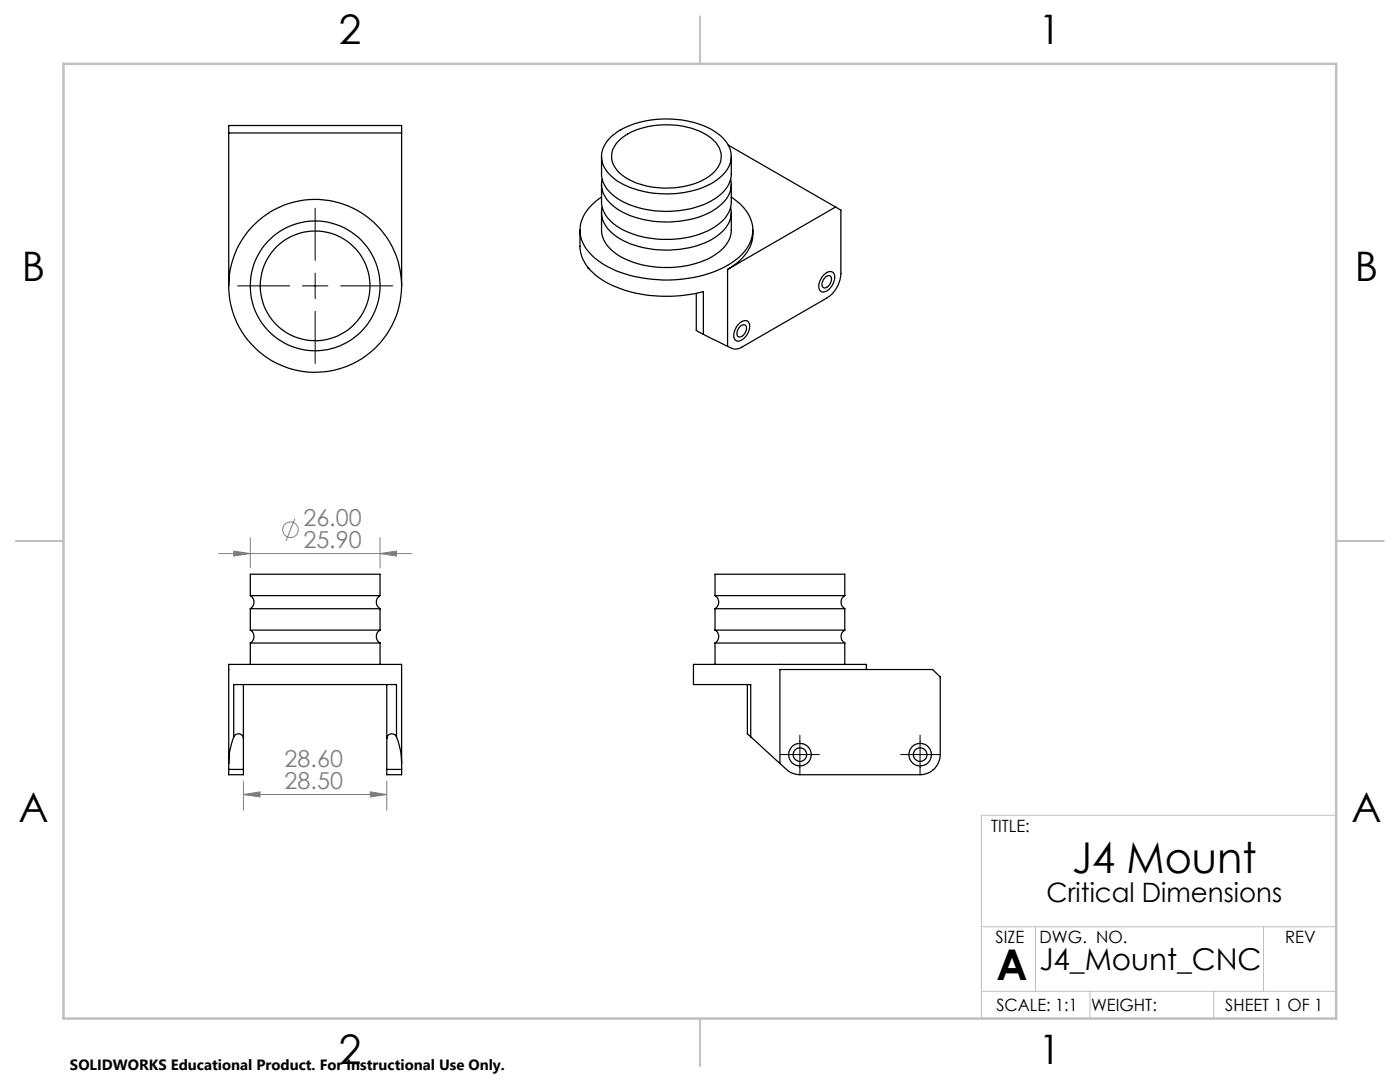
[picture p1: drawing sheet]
<svg xmlns="http://www.w3.org/2000/svg" width="279mm" height="216mm" viewBox="0 0 279 216" stroke-linecap="round" stroke-linejoin="round" font-family="sans-serif">
<g fill="none" stroke="#000" stroke-width=".25">
<path d="M45.6 26.5h34.6M120.1 31.2v3.5a6.3 6.3 0 0 0 3.6 5.2 19.9 19.9 0 0 0 18.8-.1 6.2 6.2 0 0 0 3.4-5.1v-3.5M120.1 36.8v3.5a6.3 6.3 0 0 0 3.6 5.2 20.2 20.2 0 0 0 18.8-.1 6.3 6.3 0 0 0 3.4-5.1v-3.5M120.1 39.3a8 8 0 0 0-4.3 7.3 8.9 8.9 0 0 0 4.8 6.2 27.1 27.1 0 0 0 18.7 2.4 15.9 15.9 0 0 0 9.7-5.6 6.3 6.3 0 0 0-.9-8.5l-2.2-1.8M120.2 35.8a5.2 5.2 0 0 0 2.4 5.4 19.1 19.1 0 0 0 14.8 2.7 11.5 11.5 0 0 0 8.1-5l.4-1.5-.1-1.6M122.2 27.1a18.6 18.6 0 0 1 14.6-3 13.1 13.1 0 0 1 8.2 4.2 5 5 0 0 1-1.5 7.2 17.7 17.7 0 0 1-12.1 3.1 14.9 14.9 0 0 1-9.8-3.8 4.8 4.8 0 0 1 .1-7.3zM123.8 27.8a15.2 15.2 0 0 1 11.1-2.8 12.5 12.5 0 0 1 8 3.5 4.2 4.2 0 0 1-.9 6.3 15.8 15.8 0 0 1-12.1 2.5 11.1 11.1 0 0 1-7-3.6 4.1 4.1 0 0 1 .9-5.9zM145.3 29l21.5 12.3M45.6 57v-32h34.6v32M115.7 45.9v3.3a8.2 8.2 0 0 0 4.4 6.6 26.6 26.6 0 0 0 20.3 2.4v8.5M117.3 53.3l.2 .3M120.1 42.4v3.5a6.3 6.3 0 0 0 3.6 5.2 20.2 20.2 0 0 0 18.8-.1 6.3 6.3 0 0 0 3.4-5.1v-3.5"/>
<path d="M120.2 41.4a5.2 5.2 0 0 0 2.4 5.4 19.1 19.1 0 0 0 14.8 2.7 11.5 11.5 0 0 0 8.1-5l.4-1.5-.1-1.6M139 58.5v7.4l1.4 .8M145.2 53.8v15.3M150.2 45.9a7.3 7.3 0 0 1-3.1 6.5l-1.9 1.4M164.5 54.8a1.19 1.19 0 0 1 1.9-.2 3 3 0 0 1-2.1 3.7 1.26 1.26 0 0 1-.8-2l.5-.9zM164.8 55.2a.7 .7 0 0 1 .9-.1 .7 .7 0 0 1 .2 1 1.42 1.42 0 0 1-1.6 1.3 1.57 1.57 0 0 1 .5-2.2zM166.8 41.3l1 .6v12.7a6.2 6.2 0 0 1-2.8 4.9l-17 9.8a2.2 2.2 0 0 1-1.9 .2l-.9-.4M166.8 41.3l-21.6 12.5M140.4 66.7l4.8 2.4M147.5 64.6a1.19 1.19 0 0 1 2-.1 3 3 0 0 1-2.3 3.6 1.3 1.3 0 0 1-.6-2l.4-1zM147.6 65.2a.7 .7 0 0 1 .8-.4 .7 .7 0 0 1 .6 .6 1.58 1.58 0 0 1-1.7 1.8 1.42 1.42 0 0 1 .3-2zM50 118.9a1.52 1.52 0 0 1 0 2.6"/>
<path d="M50 118.9h25.8M50 118.9v-4.3h25.8v4.3M75.8 118.9a1.52 1.52 0 0 0 0 2.6M142.7 118.9a1.52 1.52 0 0 1 0 2.6M142.7 118.9h25.9M142.7 118.9v-4.3h25.9v4.3M168.6 118.9a1.52 1.52 0 0 0 0 2.6M48.6 136.6v16.9M50 125.7a1.49 1.49 0 0 1 0 2.6M50 125.7h25.8M50 121.5h25.8M50 128.3h25.8"/>
<path d="M50 121.5v4.2M50 128.3v4.3M75.8 125.7a1.49 1.49 0 0 0 0 2.6M75.8 121.5v4.2M75.8 128.3v4.3M77.2 136.6v16.9M142.7 125.7a1.49 1.49 0 0 1 0 2.6M142.7 128.3h25.9M142.7 125.7h25.9M142.7 121.5h25.9M142.7 121.5v4.2M142.7 128.3v4.3"/>
<path d="M149.2 136.6v9.8l.6 .6M155.6 133.6h30.5l1.5 1.5v15.5a4 4 0 0 1-4 4h-24a4 4 0 0 1-2.6-1.1l-1.4-1.2zM168.6 125.7a1.49 1.49 0 0 0 0 2.6M168.6 121.5v4.2M168.6 128.3v4.3M172.9 133.6v-1h-34.5v4h11.4v10.4M45.6 153.5v-20.9h34.6v20.9M45.6 153.5v1.1h3v-1.1M45.6 153.5h3M46.6 147v-10.4h32.5v10.4M46.6 147l-.7 2.6-.3 2.7M46.6 147a1.01 1.01 0 0 1 1.1-.6 1.01 1.01 0 0 1 .9 1"/>
<path d="M77.2 153.5v1.1h3v-1.1M77.2 153.5h3M79.1 147l.8 2.6 .3 2.7M79.1 147a1.01 1.01 0 0 0-1.1-.6 1.01 1.01 0 0 0-.8 1M149.8 147l5.8 5.3"/>
<circle cx="62.9" cy="57" r="11"/>
<circle cx="62.9" cy="57" r="17.3"/>
<circle cx="62.9" cy="57" r="12.9"/>
<circle cx="159.6" cy="150.6" r="1.35"/>
<circle cx="159.6" cy="150.6" r="2.25"/>
<circle cx="183.6" cy="150.6" r="2.25"/>
<circle cx="183.6" cy="150.6" r="1.36"/>
</g>
<g fill="none" stroke="#808080" stroke-width=".2">
<path d="M43.6 110.5h38.6M46.6 110l3.4 .5-3.4 .4zM50 107.3v6M58.8 103.5l-1.7 4.4M75.8 110.5l3.3-.5v.9zM75.8 107.3v6M48.6 158.5l3.3-.5v1zM48.6 155.9v5.8M48.6 158.5h28.6M73.9 158l3.3 .5-3.3 .5zM77.2 155.9v5.8"/>
<circle cx="58" cy="105.7" r="1.56"/>
</g>
<path d="M47.4 57h10.4M60.4 57h5M62.9 41.6v10.4M62.9 54.5v5.1M68 57h10.4M62.9 62.1v10.4M155.8 150.6h7.7M159.6 146.7v7.8M179.7 150.6h7.8M183.6 146.7v7.8" fill="none" stroke="#000" stroke-width=".2"/>
<path d="M266.7 162.7h-70.8v40.5M195.9 197.8h70.8M195.9 184.9h70.8M206.7 184.9v12.9M217.5 197.8v5.4M242.2 197.8v5.4M252.2 184.9v12.9" fill="none" stroke="#c0c0c0" stroke-width=".2"/>
<path d="M139.7 3.2v9.5M3.1 107.9h9.6M266.7 107.9h9.5M139.7 203.2v9.6" fill="none" stroke="#c0c0c0" stroke-width=".25"/>
<path d="M12.7 12.7h254v190.5h-254z" fill="none" stroke="#c0c0c0" stroke-width=".5"/>
<g fill="#808080">
<path d="M48.6 158.5l3.3-.5v1zM73.9 158l3.3 .5-3.3 .5z"/>
<path d="M46.6 110l3.4 .5-3.4 .4zM75.8 110.5l3.3-.5v.9z"/>
</g>
<g font-size="8.5">
<text x="214" y="174.2">J4 Mount</text>
<text x="198.9" y="195.5">A</text>
</g>
<g font-size="8.1">
<text x="67.6" y="8.9">2</text>
<text x="207.3" y="8.9">1</text>
<text x="4.4" y="56.1">B</text>
<text x="270.4" y="56.1">B</text>
<text x="3.7" y="164.1">A</text>
<text x="269.7" y="164.1">A</text>
<text x="67.6" y="212.4">2</text>
<text x="207.3" y="212.4">1</text>
</g>
<text font-size="6" x="207.4" y="193.5">J4_Mount_CNC</text>
<text font-size="5.3" x="208.9" y="180">Critical Dimensions</text>
<g font-size="4.7" fill="#808080">
<text x="60.6" y="104.9">26.00</text>
<text x="60.6" y="109.4">25.90</text>
<text x="56.8" y="153">28.60</text>
<text x="56.8" y="157.5">28.50</text>
</g>
<g font-size="3.4">
<text x="197.8" y="166">TITLE:</text>
<text x="198.7" y="188.1">SIZE</text>
<text x="207.5" y="188.1">DWG. NO.</text>
<text x="256.5" y="188.2">REV</text>
<text x="198.8" y="201.7">SCALE: 1:1</text>
<text x="217.7" y="201.8">WEIGHT:</text>
<text x="244.5" y="201.7">SHEET 1 OF 1</text>
</g>
<text font-size="3" x="14" y="213.5">SOLIDWORKS Educational Product. For Instructional Use Only.</text>
</svg>
